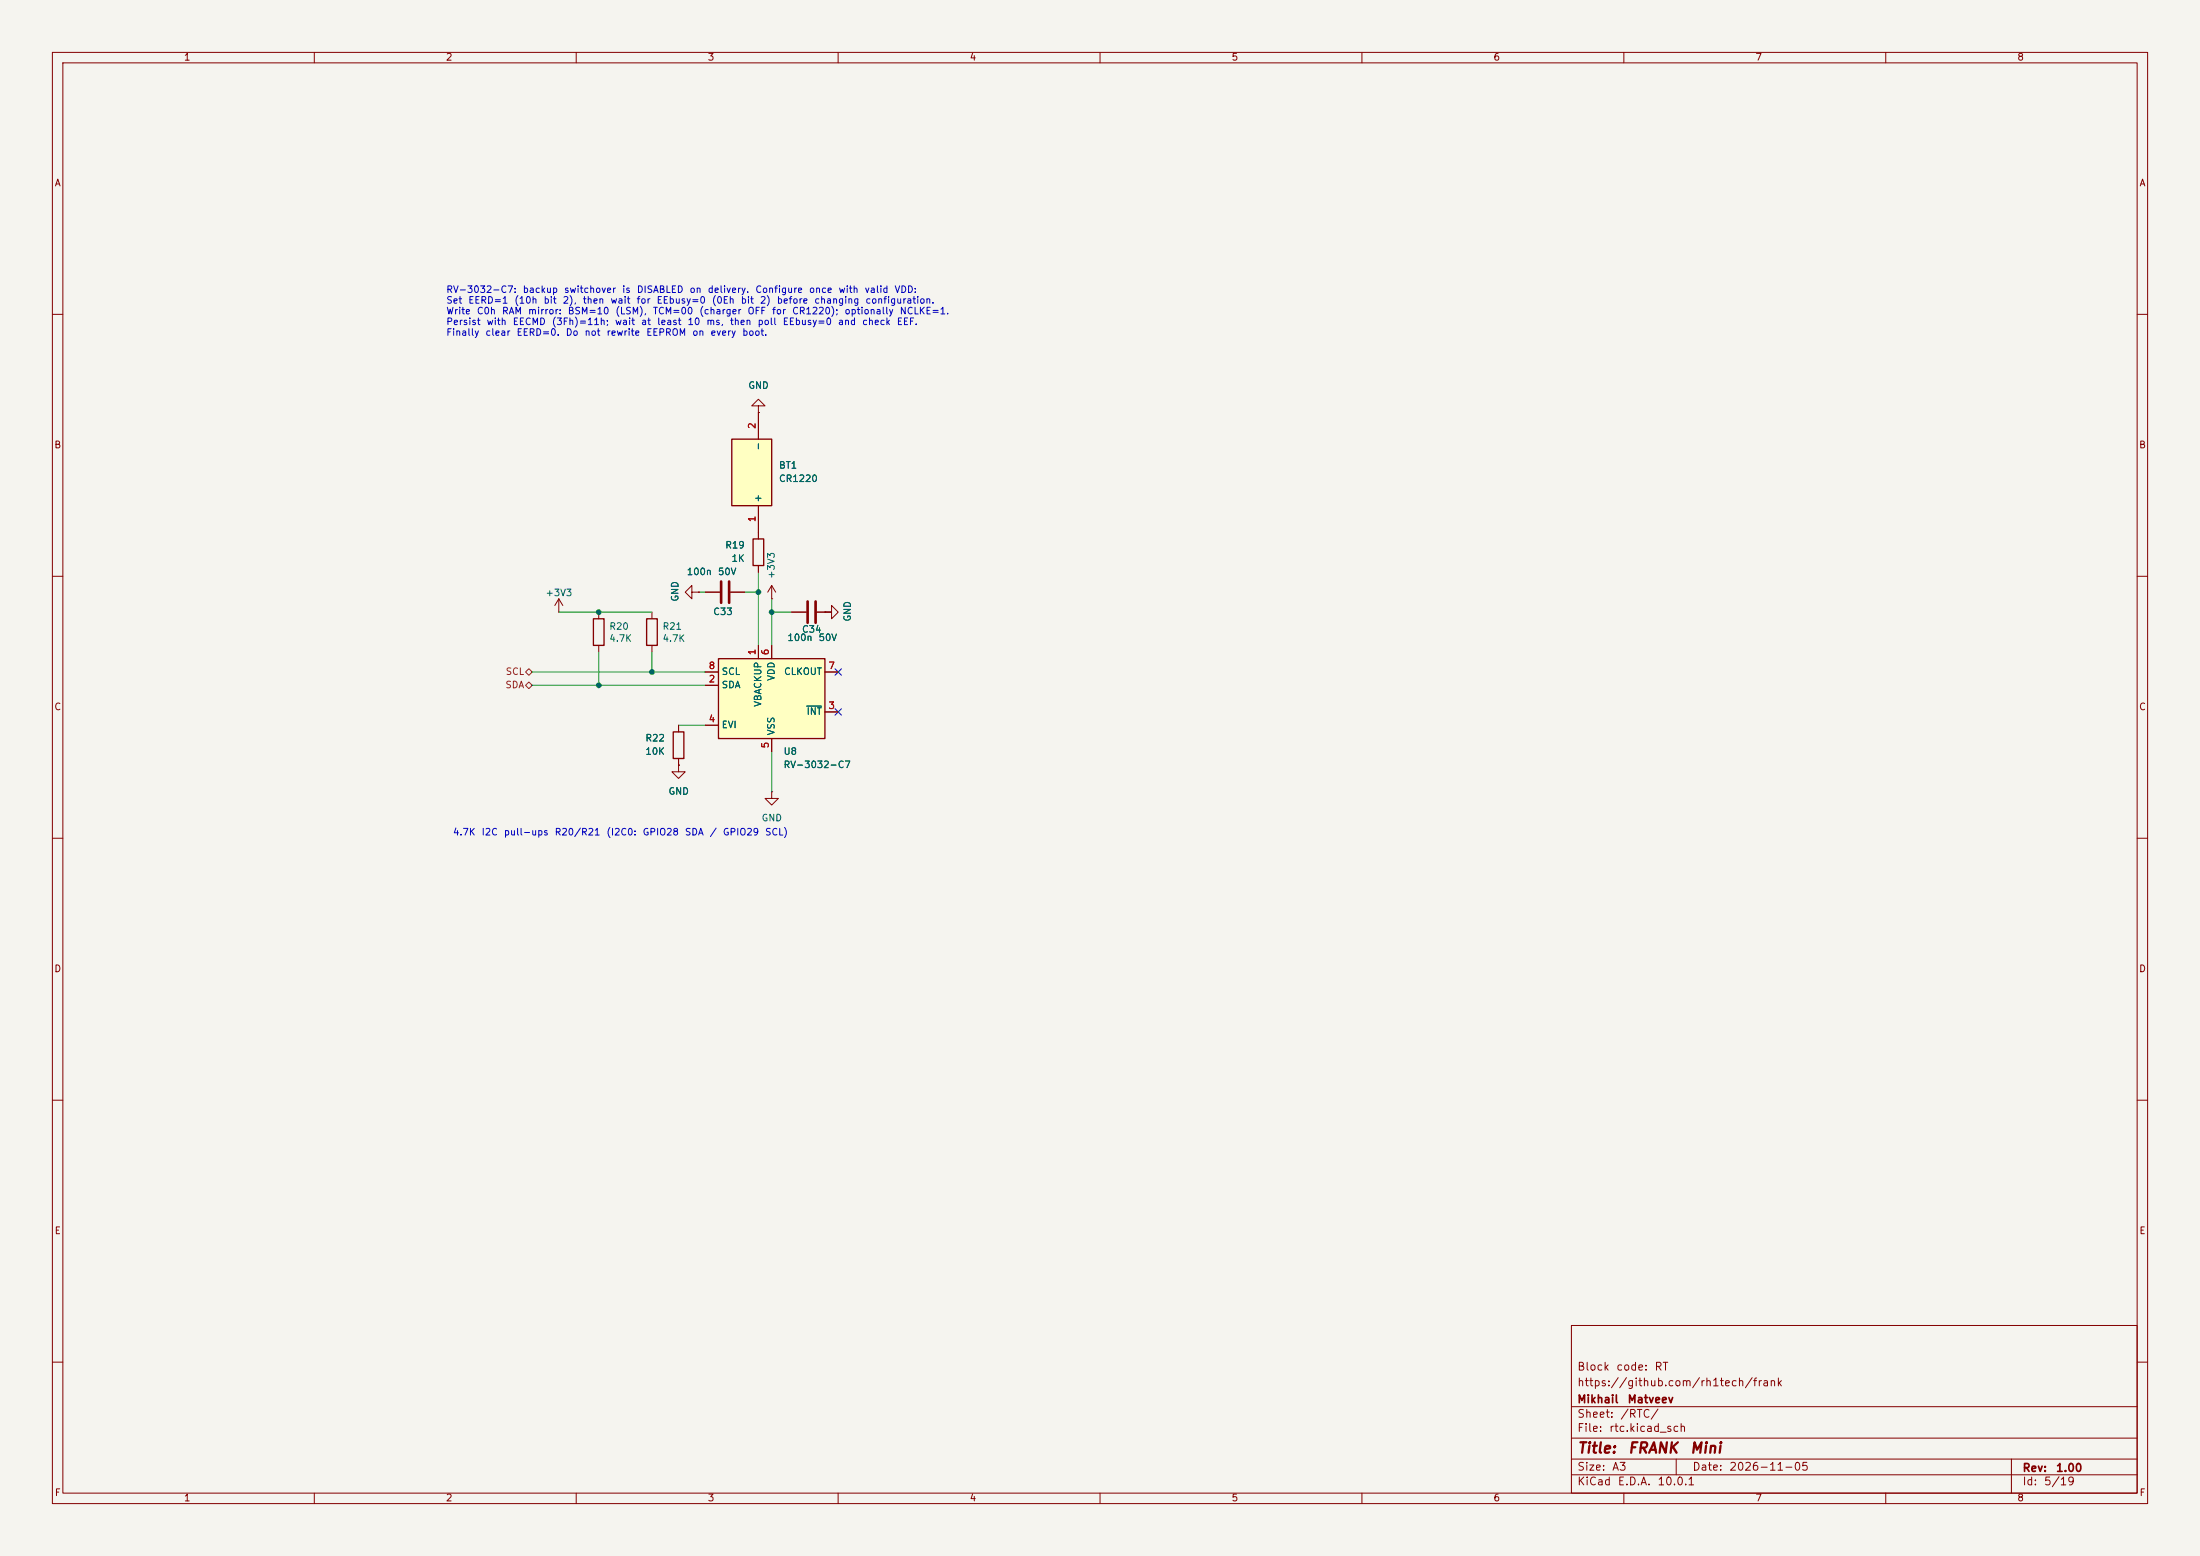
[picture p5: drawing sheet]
<svg xmlns="http://www.w3.org/2000/svg" width="420mm" height="297mm" viewBox="0 0 420 297" stroke-linecap="round" stroke-linejoin="round" font-family="sans-serif">
<path d="M0 0h420v297h-420z" fill="#f5f4ef" stroke="#f5f4ef" stroke-width=".19"/>
<g fill="none" stroke="#840000" stroke-width=".19">
<path d="M10 10h400v277h-400zM12 12h396v273h-396zM60 10v2M110 10v2M160 10v2M210 10v2M260 10v2M310 10v2M360 10v2M10 60h2M144.8 77.5h1.2l-1.2-1.3-1.3 1.3h1.3v1.2M144.8 78.7h.1"/>
<path d="M408 60h2M10 110h2M106.7 116.8h.1M106.7 114.3l-.8 1.3M106.7 114.3l.7 1.3M106.7 114.3v2.5M157.5 116.8h1.2v-1.2l1.3 1.2-1.3 1.3v-1.3M157.5 116.8h.1M408 110h2M10 160h2M408 160h2M10 210h2"/>
<path d="M408 210h2M300 253h108v32h-108zM10 260h2M300 278.5h108M300 274.5h108M300 268.5h108M320 278.5v3M384 278.5v6.5M408 260h2M60 285v2M110 285v2M160 285v2"/>
<path d="M210 285v2M260 285v2M300 281.5h108M310 285v2M360 285v2"/>
</g>
<path d="M139.7 83.8h7.6v12.7h-7.6z" fill="#ffffc2"/>
<path d="M139.7 83.8h7.6v12.7h-7.6zM113.3 118.1h2v5.1h-2zM123.4 118.1h2.1v5.1h-2.1zM143.8 102.9h2v5.1h-2zM128.5 139.7h2.1v5.1h-2.1z" fill="none" stroke="#840000" stroke-width=".25"/>
<g fill="none" stroke="#840000" stroke-width=".19">
<path d="M144.8 78.7v5.1M144.8 96.5v6.4M114.3 116.8v1.3M124.5 116.8v1.3M132.1 113v-1.2l-1.3 1.2 1.3 1.3v-1.3h1.2M133.3 113h.1M134.6 113h2.8M139.4 113h2.8M144.8 108v1.2M147.3 114.3h.1M147.3 111.8l-.7 1.2M147.3 111.8l.8 1.2"/>
<path d="M147.3 111.8v2.5M151.1 116.8h2.8M156 116.8h2.7M114.3 123.2v1.3M124.5 123.2v1.3M129.5 138.4v1.3M129.5 146.1v1.2h1.3l-1.3 1.3-1.2-1.3h1.2M129.5 146.1h.1M129.5 144.8v1.3M147.3 151.1v1.3h1.3l-1.3 1.3-1.3-1.3h1.3M147.3 151.1h.1"/>
</g>
<path d="M137.7 111v4.1M139.2 111v4.1M154.2 114.8v4.1M155.7 114.8v4.1" fill="none" stroke="#840000" stroke-width=".51"/>
<path d="M137.2 125.7h20.3v15.3h-20.3z" fill="#ffffc2"/>
<path d="M137.2 125.7h20.3v15.3h-20.3z" fill="none" stroke="#840000" stroke-width=".25"/>
<g fill="none" stroke="#840000" stroke-width=".19">
<path d="M144.8 78.7h.1M144.8 78.7v5.1M144.8 96.5v6.4M133.3 113h.1M134.6 113h2.8M139.4 113h2.8M144.8 108v1.2M151.1 116.8h2.8M156 116.8h2.7M157.5 116.8h.1M129.5 138.4v1.3M134.6 130.8h2.6"/>
<path d="M134.6 138.4h2.6M134.6 128.3h2.6M144.8 123.2v2.5M147.3 123.2v2.5M157.5 135.9h2.5M157.5 128.3h2.5M129.5 146.1h.1M129.5 144.8v1.3M147.3 141v2.5"/>
</g>
<path d="M154 134.8h2.8" fill="none" stroke="#006464" stroke-width=".19"/>
<path d="M100.3 130.8l.7-.6 .6 .6-.6 .6zM100.3 128.3l.7-.7 .6 .7-.6 .6z" fill="none" stroke="#725600" stroke-width=".19"/>
<g fill="none" stroke="#009600" stroke-width=".19">
<path d="M106.7 116.8h17.8M133.3 113h1.3M142.2 113h2.6M144.8 109.2v14M147.3 116.8h3.8M147.3 114.3v8.9M157.5 116.8h1.2M101.6 128.3h33M101.6 130.8h33M114.3 124.5v6.3M124.5 124.5v3.8M129.5 138.4h5.1"/>
<path d="M147.3 143.5v7.6"/>
</g>
<path d="M159.4 127.7l1.2 1.2M159.4 135.3l1.2 1.2M160.6 127.7l-1.2 1.2M160.6 135.3l-1.2 1.2" fill="none" stroke="#000084" stroke-width=".19"/>
<g fill="#009600" stroke="#009600" stroke-width=".19">
<circle cx="144.8" cy="113" r=".46"/>
<circle cx="124.5" cy="128.3" r=".46"/>
<circle cx="114.3" cy="116.8" r=".46"/>
<circle cx="147.3" cy="116.8" r=".46"/>
<circle cx="114.3" cy="130.8" r=".46"/>
</g>
<g font-size="2" fill="#840000">
<text x="301" y="277.9">Title:</text>
<text x="310.6" y="277.9">FRANK</text>
<text x="322.5" y="277.9">Mini</text>
</g>
<g font-size="1.5" fill="#840000">
<text x="301" y="262">Block</text>
<text x="308.4" y="262">code:</text>
<text x="315.7" y="262">RT</text>
<text x="301" y="268.2">Mikhail</text>
<text x="301" y="265">https://github.com/rh1tech/frank</text>
<text x="310.6" y="268.2">Matveev</text>
<text x="301" y="273.7">File:</text>
<text x="301" y="271">Sheet:</text>
<text x="307.1" y="273.7">rtc.kicad_sch</text>
<text x="309.2" y="271">/RTC/</text>
<text x="301" y="281.1">Size:</text>
<text x="307.6" y="281.1">A3</text>
<text x="323" y="281.1">Date:</text>
<text x="330" y="281.1">2026-11-05</text>
<text x="386" y="281.3">Rev:</text>
<text x="392.4" y="281.3">1.00</text>
<text x="301" y="283.9">KiCad</text>
<text x="308.7" y="283.9">E.D.A.</text>
<text x="316.3" y="283.9">10.0.1</text>
<text x="386" y="283.9">Id:</text>
<text x="390.1" y="283.9">5/19</text>
</g>
<g font-size="1.3" fill="#840000">
<text x="35" y="11.9">1</text>
<text x="85" y="11.9">2</text>
<text x="135" y="11.9">3</text>
<text x="185" y="11.9">4</text>
<text x="235" y="11.9">5</text>
<text x="285" y="11.9">6</text>
<text x="335" y="11.9">7</text>
<text x="385" y="11.9">8</text>
<text x="10.3" y="35.9">A</text>
<text x="408.3" y="35.9">A</text>
<text x="10.3" y="85.9">B</text>
<text x="408.2" y="85.9">B</text>
<text x="10.3" y="135.9">C</text>
<text x="408.2" y="135.9">C</text>
<text x="10.3" y="185.9">D</text>
<text x="408.2" y="185.9">D</text>
<text x="10.3" y="235.9">E</text>
<text x="408.3" y="235.9">E</text>
<text x="10.3" y="285.9">F</text>
<text x="35" y="286.9">1</text>
<text x="85" y="286.9">2</text>
<text x="135" y="286.9">3</text>
<text x="185" y="286.9">4</text>
<text x="235" y="286.9">5</text>
<text x="285" y="286.9">6</text>
<text x="335" y="286.9">7</text>
<text x="385" y="286.9">8</text>
<text x="408.3" y="285.9">F</text>
</g>
<g font-size="1.3" fill="#0000c2">
<text x="85.1" y="56.2">RV-3032-C7:</text>
<text x="85.1" y="58.3">Set</text>
<text x="89.3" y="58.3">EERD=1</text>
<text x="98.1" y="58.3">(10h</text>
<text x="99.7" y="56.2">backup</text>
<text x="103.7" y="58.3">bit</text>
<text x="107.3" y="58.3">2),</text>
<text x="107.6" y="56.2">switchover</text>
<text x="111.1" y="58.3">then</text>
<text x="116.4" y="58.3">wait</text>
<text x="118.7" y="56.2">is</text>
<text x="121.4" y="58.3">for</text>
<text x="121.5" y="56.2">DISABLED</text>
<text x="125.2" y="58.3">EEbusy=0</text>
<text x="131.5" y="56.2">on</text>
<text x="135" y="56.2">delivery.</text>
<text x="135.8" y="58.3">(0Eh</text>
<text x="141.3" y="58.3">bit</text>
<text x="144.1" y="56.2">Configure</text>
<text x="145" y="58.3">2)</text>
<text x="148.2" y="58.3">before</text>
<text x="154.3" y="56.2">once</text>
<text x="155.3" y="58.3">changing</text>
<text x="160" y="56.2">with</text>
<text x="165" y="56.2">valid</text>
<text x="165.1" y="58.3">configuration.</text>
<text x="170.7" y="56.2">VDD:</text>
<text x="85.1" y="60.3">Write</text>
<text x="85.1" y="62.3">Persist</text>
<text x="85.1" y="64.4">Finally</text>
<text x="90.9" y="60.3">C0h</text>
<text x="92.6" y="64.4">clear</text>
<text x="92.8" y="62.3">with</text>
<text x="95.7" y="60.3">RAM</text>
<text x="97.8" y="62.3">EECMD</text>
<text x="98.5" y="64.4">EERD=0.</text>
<text x="100.7" y="60.3">mirror:</text>
<text x="105.2" y="62.3">(3Fh)=11h;</text>
<text x="107.9" y="64.4">Do</text>
<text x="108.3" y="60.3">BSM=10</text>
<text x="111.5" y="64.4">not</text>
<text x="115.7" y="64.4">rewrite</text>
<text x="117.3" y="62.3">wait</text>
<text x="117.4" y="60.3">(LSM),</text>
<text x="122.3" y="62.3">at</text>
<text x="123.3" y="64.4">EEPROM</text>
<text x="124.5" y="60.3">TCM=00</text>
<text x="125.3" y="62.3">least</text>
<text x="131.1" y="62.3">10</text>
<text x="132.1" y="64.4">on</text>
<text x="133.4" y="60.3">(charger</text>
<text x="134.7" y="62.3">ms,</text>
<text x="135.5" y="64.4">every</text>
<text x="139.2" y="62.3">then</text>
<text x="141.6" y="64.4">boot.</text>
<text x="142.6" y="60.3">OFF</text>
<text x="144.5" y="62.3">poll</text>
<text x="147.3" y="60.3">for</text>
<text x="149.3" y="62.3">EEbusy=0</text>
<text x="151.1" y="60.3">CR1220);</text>
<text x="159.9" y="62.3">and</text>
<text x="161.1" y="60.3">optionally</text>
<text x="164.5" y="62.3">check</text>
<text x="171.1" y="62.3">EEF.</text>
<text x="171.7" y="60.3">NCLKE=1.</text>
<text x="86.4" y="159.8">4.7K</text>
<text x="91.8" y="159.8">I2C</text>
<text x="96.1" y="159.8">pull-ups</text>
<text x="105.8" y="159.8">R20/R21</text>
<text x="115.7" y="159.8">(I2C0:</text>
<text x="122.6" y="159.8">GPIO28</text>
<text x="130.6" y="159.8">SDA</text>
<text x="135.4" y="159.8">/</text>
<text x="137.9" y="159.8">GPIO29</text>
<text x="145.9" y="159.8">SCL)</text>
</g>
<g font-size="1.3" fill="#006464">
<text x="142.7" y="74.5">GND</text>
<text x="145.6" y="86.1" transform="rotate(-90 145.6 86.1)">-</text>
<text x="148.6" y="89.8">BT1</text>
<text x="148.6" y="92.3">CR1220</text>
<text x="145.6" y="96" transform="rotate(-90 145.6 96)">+</text>
<text x="138.3" y="105">R19</text>
<text x="139.5" y="107.5">1K</text>
<text x="131" y="110.1">100n</text>
<text x="136.9" y="110.1">50V</text>
<text x="148.2" y="110.6" transform="rotate(-90 148.2 110.6)">+3V3</text>
<text x="104" y="114.1">+3V3</text>
<text x="129.8" y="114.9" transform="rotate(-90 129.8 114.9)">GND</text>
<text x="136.1" y="117.7">C33</text>
<text x="162.7" y="118.7" transform="rotate(-90 162.7 118.7)">GND</text>
<text x="116.2" y="120.5">R20</text>
<text x="116.2" y="122.8">4.7K</text>
<text x="126.4" y="120.5">R21</text>
<text x="126.4" y="122.8">4.7K</text>
<text x="150.2" y="122.7">100n</text>
<text x="153" y="121.1">C34</text>
<text x="156.2" y="122.7">50V</text>
<text x="137.7" y="131.7">SDA</text>
<text x="137.7" y="129.1">SCL</text>
<text x="148.2" y="130.1" transform="rotate(-90 148.2 130.1)">VDD</text>
<text x="149.6" y="129.1">CLKOUT</text>
<text x="145.6" y="135" transform="rotate(-90 145.6 135)">VBACKUP</text>
<text x="153.9" y="136.8">INT</text>
<text x="123.1" y="141.8">R22</text>
<text x="137.7" y="139.3">EVI</text>
<text x="148.2" y="140.5" transform="rotate(-90 148.2 140.5)">VSS</text>
<text x="123.1" y="144.4">10K</text>
<text x="149.5" y="146.9">RV-3032-C7</text>
<text x="149.5" y="144.4">U8</text>
<text x="127.5" y="152">GND</text>
<text x="145.3" y="157.1">GND</text>
</g>
<g font-size="1.3" fill="#a90000">
<text x="144.5" y="82" transform="rotate(-90 144.5 82)">2</text>
<text x="144.5" y="99.8" transform="rotate(-90 144.5 99.8)">1</text>
<text x="144.5" y="125.2" transform="rotate(-90 144.5 125.2)">1</text>
<text x="147.1" y="125.2" transform="rotate(-90 147.1 125.2)">6</text>
<text x="135.2" y="130.6">2</text>
<text x="135.2" y="128">8</text>
<text x="158" y="128">7</text>
<text x="158" y="135.6">3</text>
<text x="135.2" y="138.2">4</text>
<text x="147.1" y="142.9" transform="rotate(-90 147.1 142.9)">5</text>
</g>
<g font-size="1.3" fill="#725600">
<text x="96.4" y="131.7">SDA</text>
<text x="96.4" y="129.1">SCL</text>
</g>
</svg>
